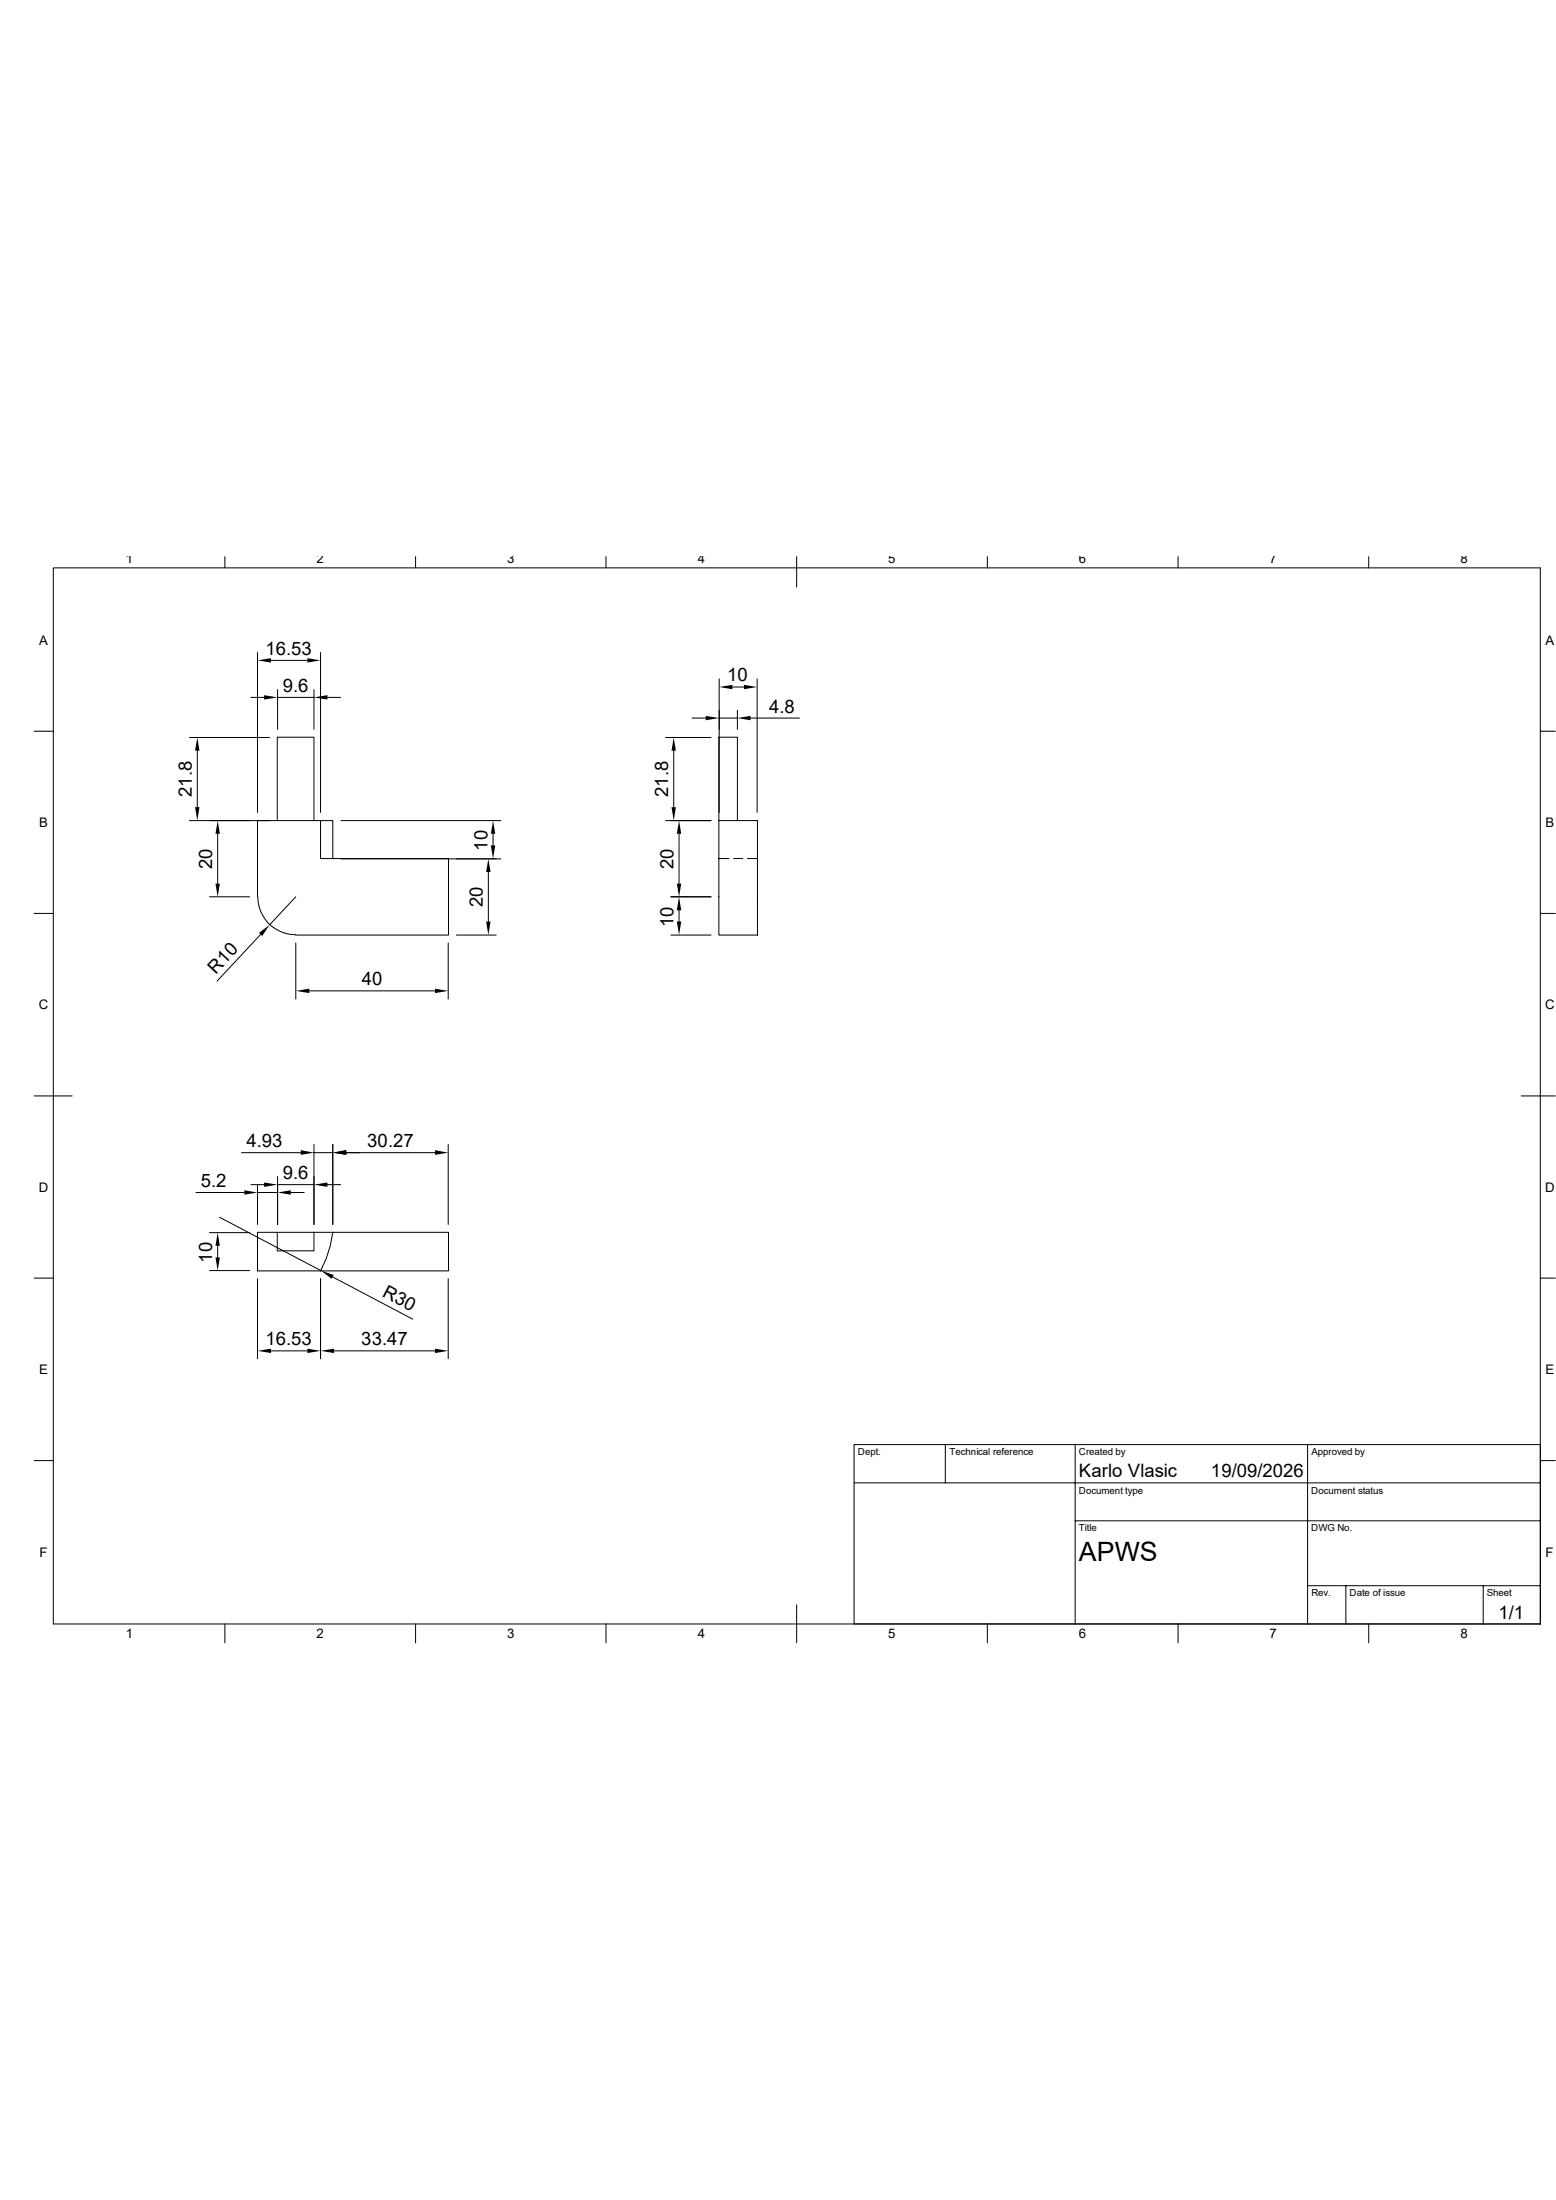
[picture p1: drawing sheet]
<svg xmlns="http://www.w3.org/2000/svg" width="210mm" height="297mm" viewBox="0 0 210 297" stroke-linecap="round" stroke-linejoin="round" font-family="sans-serif">
<g fill="none" stroke="#000" stroke-width=".13">
<path d="M7.2 76.7h200.7v142.5h-200.7zM30.4 75.1v1.6M56.1 75.1v1.6M81.8 75.1v1.6M107.5 75.1v4.1M133.3 75.1v1.6M159 75.1v1.6M184.7 75.1v1.6M4.6 98.7h2.6M25.6 99.6h10.8M33.9 94.1h1.7M34.8 88.1v21.6"/>
<path d="M36.6 89.2h4.9M37.5 93.1v5.4M37.5 94.1h4.9M42.4 93.1v5.4M43.3 88.1v21.6M44.2 94.1h1.8M89.8 99.6h6.2M93.4 96.9h1.9M97.1 91.7v18M97.1 96.9h2.4M98.8 92.8h1.6M99.5 95.9v2.6"/>
<path d="M101.3 96.9h6.6M102.2 91.7v18M207.9 98.7h2M25.6 110.8h10.8M26.6 101.3v7.7M29.4 112.6v6.7M37.4 110.8v-11.3h5v11.3M43.3 110.8h1.6v5.1M46 116h21.6M46 110.8h21.6M65.9 117.7v6.7M66.5 112.6v1.5"/>
<path d="M89.8 110.8h6.2M90.9 101.3v7.7M91.7 112.6v6.7M97 110.8v-11.3h2.5v11.3M97 110.8h5.2v15.4h-5.2zM97 115.9h1.4M99 115.9h1.2M100.9 115.9h1.3M4.6 123.3h2.6M28.3 121.1h5.4M34.8 121.1v-10.3h8.5v5.1h17.2v10.3h-20.6M34.8 121.1a5.1 5.1 0 0 0 5.1 5.1"/>
<path d="M35.2 126.2l-5.9 6.3M39.9 127.3v7.6M39.9 121.1l-3.5 3.7M41.7 133.8h17M60.5 127.3v7.6M61.6 126.2h5.4M90.6 126.2h5.4M90.6 121.1h5.4M91.7 122.9v1.5M207.9 123.3h2M4.6 148h5.1M32.6 155.6h8"/>
<path d="M33.9 159.9h1.7M34.8 159.9v5.4M37.5 158.8v6.5M37.5 159.9h4.9M42.4 154.5v10.8M42.4 155.6h2.5M44.2 159.9h1.8M44.9 154.5v10.8M46.7 155.6h12M60.5 154.5v10.8M205.3 148h4.6M4.6 172.6h2.6"/>
<path d="M26.5 161h6.5M28.3 166.4h5.4M28.3 171.5h5.4M29.4 168.2v1.6M29.6 164.3l13.7 7.2M34.8 172.6v10.8M34.8 161h2.7M37.4 166.4h5v2.5h-5zM37.4 166.4h-2.6v5.2h8.5l.7-1.7 .6-1.7 .3-1.8h-2.5M39.2 161h1.9M43.3 172.6v10.8M44.9 172.4l10.8 5.7"/>
<path d="M44.9 166.4h15.6v5.2h-17.2M60.5 172.6v10.8M207.9 172.6h2M4.6 197.2h2.6M36.6 182.4h4.9M45.1 182.4h13.6M127.6 195v5.2M145.1 195v24.2M176.5 195v24.2M207.9 195h-92.6v24.2M207.9 197.2h2M30.4 219.2v2.6"/>
<path d="M56.1 219.2v2.6M81.8 219.2v2.6M107.5 216.7v5.1M115.3 200.2h92.6M133.3 219.2v2.6M145.1 205.3h62.8M159 219.2v2.6M176.5 214.1h31.4M181.7 214.1v5.1M184.7 219.2v2.6M200.2 214.1v5.1"/>
</g>
<g fill="#000">
<path d="M35.6 93.9l1.9 .2-1.9 .3zM34.8 89.2l1.8-.3v.6zM41.5 88.9l1.8 .3-1.8 .3zM42.4 94.1l1.8-.2v.5zM95.2 96.6l1.9 .3-1.9 .3zM97.1 92.8l1.7-.3v.5zM100.4 92.5l1.8 .3-1.8 .2zM99.5 96.9l1.8-.3v.6zM26.6 99.6l.3 1.7h-.6zM26.3 109h.6l-.3 1.8zM29.1 119.3h.6l-.3 1.8zM29.4 110.8l.3 1.8h-.6z"/>
<path d="M65.9 116l.3 1.7h-.6zM66.5 110.8l.3 1.8h-.5zM66.3 114.1h.5l-.3 1.9zM90.9 99.6l.3 1.7h-.6zM90.6 109h.6l-.3 1.8zM91.4 119.3h.5l-.2 1.8zM91.7 110.8l.2 1.8h-.5zM35 125.9l1.4-1.1-1 1.6zM39.9 133.8l1.8-.3v.6zM58.7 133.5l1.8 .3-1.8 .3zM65.6 124.4h.6l-.3 1.8zM91.4 124.4h.5l-.2 1.8z"/>
<path d="M91.7 121.1l.2 1.8h-.5zM35.6 159.6l1.9 .3-1.9 .3zM40.6 155.3l1.8 .3-1.8 .3zM42.4 159.9l1.8-.3v.6zM44.9 155.6l1.8-.3v.6zM58.7 155.3l1.8 .3-1.8 .3zM29.4 166.4l.3 1.8h-.6zM29.1 169.8h.6l-.3 1.7zM33 160.7l1.8 .3-1.8 .3zM37.5 161l1.7-.3v.6zM43.3 171.5l1.7 .6-.3 .5zM34.8 182.4l1.8-.3v.6z"/>
<path d="M41.5 182.1l1.8 .3-1.8 .3zM43.3 182.4l1.8-.3v.6zM58.7 182.1l1.8 .3-1.8 .3z"/>
</g>
<text font-size="3.6" x="145.6" y="210.7">APWS</text>
<g font-size="2.5">
<text x="35.8" y="88.4">16.53</text>
<text x="38.2" y="93.4">9.6</text>
<text x="98.1" y="92">10</text>
<text x="103.8" y="96.2">4.8</text>
<text x="25.9" y="107.6" transform="rotate(-90 25.9 107.6)">21.8</text>
<text x="90.2" y="107.6" transform="rotate(-90 90.2 107.6)">21.8</text>
<text x="28.6" y="117.3" transform="rotate(-90 28.6 117.3)">20</text>
<text x="65.8" y="114.9" transform="rotate(-90 65.8 114.9)">10</text>
<text x="90.9" y="117.3" transform="rotate(-90 90.9 117.3)">20</text>
<text x="65.2" y="122.5" transform="rotate(-90 65.2 122.5)">20</text>
<text x="90.9" y="125.1" transform="rotate(-90 90.9 125.1)">10</text>
<text x="29.1" y="131.6" transform="rotate(-47 29.1 131.6)">R10</text>
<text x="48.9" y="133">40</text>
<text x="33.3" y="154.9">4.93</text>
<text x="49.6" y="154.9">30.27</text>
<text x="27.1" y="160.2">5.2</text>
<text x="38.2" y="159.2">9.6</text>
<text x="28.6" y="170.5" transform="rotate(-90 28.6 170.5)">10</text>
<text x="51.5" y="175" transform="rotate(28 51.5 175)">R30</text>
<text x="35.8" y="181.6">16.53</text>
<text x="48.8" y="181.6">33.47</text>
<text x="145.6" y="199.4">Karlo Vlasic</text>
<text x="163.4" y="199.4">19/09/2026</text>
<text x="202.3" y="218.5">1/1</text>
</g>
<g font-size="1.8">
<text x="17" y="76">1</text>
<text x="42.7" y="76">2</text>
<text x="68.5" y="76">3</text>
<text x="94.2" y="76">4</text>
<text x="119.9" y="76">5</text>
<text x="145.6" y="76">6</text>
<text x="171.4" y="76">7</text>
<text x="197.1" y="76">8</text>
<text x="5.3" y="87">A</text>
<text x="208.6" y="87">A</text>
<text x="5.3" y="111.7">B</text>
<text x="208.6" y="111.7">B</text>
<text x="5.2" y="136.3">C</text>
<text x="208.5" y="136.3">C</text>
<text x="5.2" y="160.9">D</text>
<text x="208.5" y="160.9">D</text>
<text x="5.3" y="185.5">E</text>
<text x="208.6" y="185.5">E</text>
<text x="5.3" y="210.1">F</text>
<text x="208.6" y="210.1">F</text>
<text x="17" y="221.1">1</text>
<text x="42.7" y="221.1">2</text>
<text x="68.4" y="221.1">3</text>
<text x="94.2" y="221.1">4</text>
<text x="119.9" y="221.1">5</text>
<text x="145.6" y="221.1">6</text>
<text x="171.4" y="221.1">7</text>
<text x="197.1" y="221.1">8</text>
</g>
<g font-size="1.3">
<text x="115.8" y="196.5">Dept.</text>
<text x="128.1" y="196.5">Technical reference</text>
<text x="145.6" y="196.5">Created by</text>
<text x="177" y="196.5">Approved by</text>
<text x="145.6" y="201.6">Document type</text>
<text x="177" y="201.6">Document status</text>
<text x="145.6" y="206.8">Title</text>
<text x="177" y="206.8">DWG No.</text>
<text x="177" y="215.5">Rev.</text>
<text x="182.2" y="215.5">Date of issue</text>
<text x="200.7" y="215.5">Sheet</text>
</g>
</svg>
